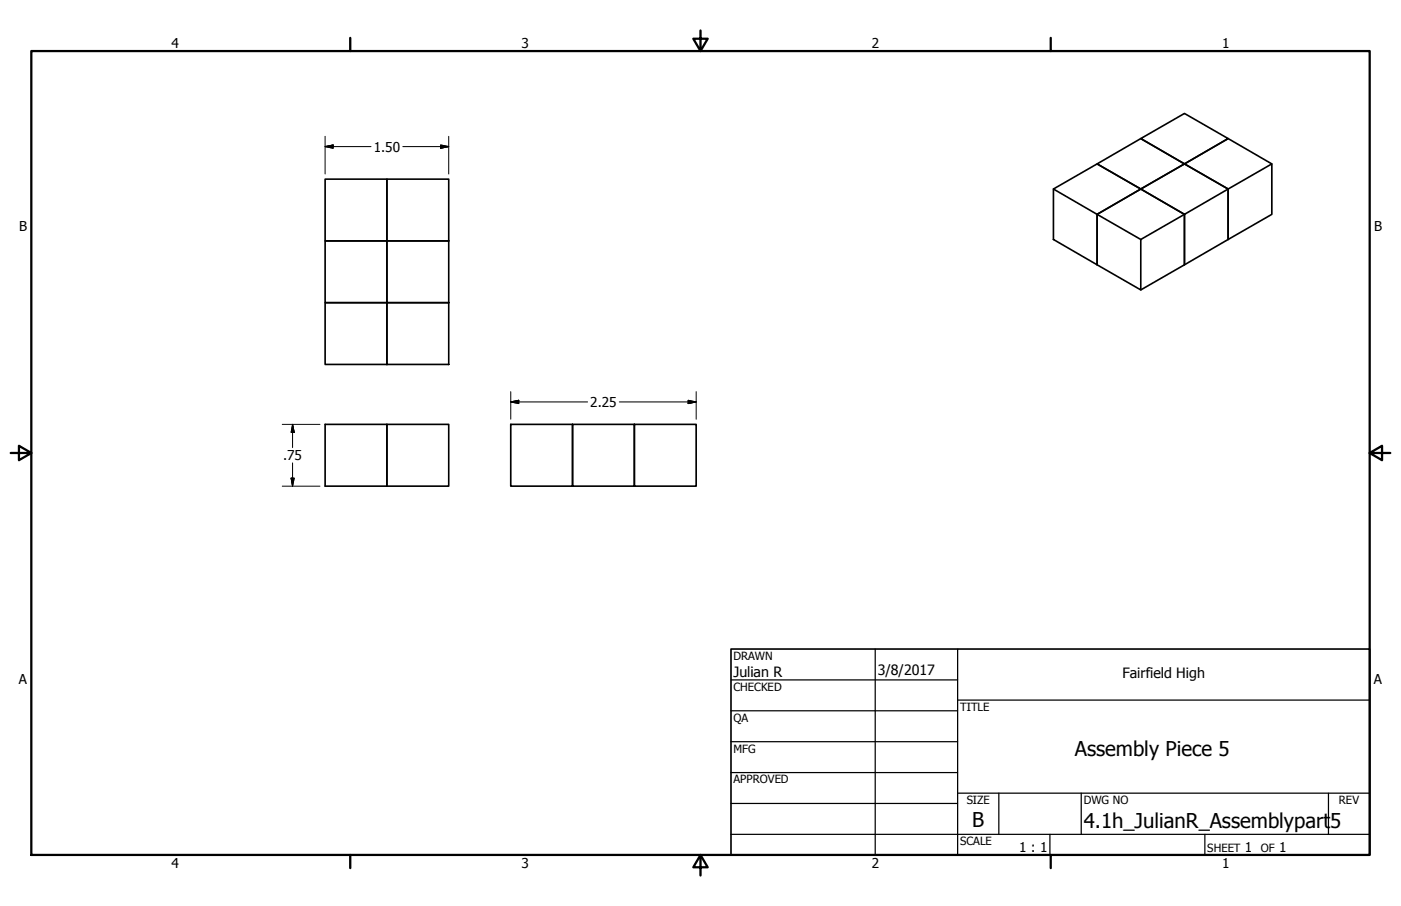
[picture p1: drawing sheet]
<svg xmlns="http://www.w3.org/2000/svg" width="432mm" height="279mm" viewBox="0 0 432 279" stroke-linecap="round" stroke-linejoin="round" font-family="sans-serif">
<!-- layer: Visible (ANSI) -->
<g fill="none" stroke="#000" stroke-width=".51">
<path d="M100.2 55.2h19.1v19.1h-19.1zM119.3 55.2h19v19.1h-19zM324.7 58.3l13.4-7.8 13.5 7.8-13.5 7.8v15.6l-13.4-7.8zM324.7 58.3l26.9 15.6M338.1 50.5l13.5-7.8 13.5 7.8-13.5 7.8zM351.6 58.3l13.5 7.8-13.5 7.8v15.5l-13.5-7.7v-15.6l13.5-7.8 13.5 7.8v15.6l-13.5 7.7M351.6 42.7l13.5-7.7 13.4 7.7-13.4 7.8zM365.1 50.5l13.4 7.8-13.4 7.8v15.6l13.4-7.8v-15.6l-13.4-7.8-13.5 7.8M365.1 50.5l13.4-7.8 13.5 7.8v15.6l-13.5 7.8v-15.6l13.5-7.8M100.2 74.3h19.1v19h-19.1zM119.3 74.3h19v19h-19zM100.2 93.3h19.1v19.1h-19.1z"/>
<path d="M119.3 93.3h19v19.1h-19zM100.2 130.9h19.1v19h-19.1zM119.3 130.9h19v19h-19zM157.4 130.9h19.1v19h-19.1zM176.5 130.9h19v19h-19zM195.5 130.9h19.1v19h-19.1z"/>
</g>
<!-- layer: Border (ANSI) -->
<path d="M9.7 15.7h412.4v248h-412.4zM107.9 11.7v4M215.9 9.4v6.3l-2.2-3.8h4.4l-2.2 3.8M323.8 11.7v4M3.3 139.7h6.4l-3.9-2.2v4.4l3.9-2.2M422.1 139.7l3.9 2.2v-4.4l-3.9 2.2h6.4M107.9 263.7v4M215.9 263.7l2.2 3.8h-4.4l2.2-3.8v6.3M323.8 263.7v4" fill="none" stroke="#000" stroke-width=".7"/>
<!-- layer: Title (ANSI) -->
<g fill="none" stroke="#000" stroke-width=".38">
<path d="M225.3 209.7h69.8M225.3 219.2h69.8M269.7 200.2v63.5M295.1 215.9h127M295.1 200.2v63.5M225.3 228.7h69.8M225.3 238.3h69.8M225.3 257.3h196.8M225.3 247.8h69.8M295.1 244.6h127M307.8 244.6v12.7M323.6 257.3v6.4"/>
<path d="M333.2 244.6v12.7M371.3 257.3v6.4M409.4 244.6v12.7"/>
</g>
<path d="M225.3 200.2h196.8v63.5h-196.8z" fill="none" stroke="#000" stroke-width=".51"/>
<!-- layer: Dimension (ANSI) -->
<g fill="none" stroke="#000" stroke-width=".31">
<path d="M100.2 45.2l2.5-.5v1zM100.2 45.2h14.2M100.2 42v11.7M124.1 45.2h14.2M135.8 44.7l2.5 .5-2.5 .5zM138.3 42v11.7M87 130.9h11.6M90.2 130.9l.5 2.4h-1zM90.2 130.9v7.1M157.4 124l2.5-.6v1.1zM157.4 124h23.7M157.4 120.8v8.5"/>
<path d="M190.9 124h23.7M212.1 123.4l2.5 .6-2.5 .5zM214.6 120.8v8.5M87 149.9h11.6M89.7 147.4h1l-.5 2.5zM90.2 142.7v7.2"/>
</g>
<path d="M100.2 45.2l2.5-.5zM100.2 45.2l2.5-.5v1zM135.8 45.7l2.5-.5zM135.8 44.7l2.5 .5-2.5 .5zM90.2 130.9l.5 2.4zM90.2 130.9l.5 2.4h-1zM157.4 124l2.5-.6zM157.4 124l2.5-.6v1.1zM212.1 124.5l2.5-.5zM212.1 123.4l2.5 .6-2.5 .5zM89.7 147.4l.5 2.5zM89.7 147.4h1l-.5 2.5z" fill="#000" stroke="#000" stroke-width=".31"/>
<g font-size="6.3">
<text x="331.3" y="233.1">Assembly Piece 5</text>
<text x="299.7" y="255.1">B</text>
<text x="334" y="255.3">4.1h_JulianR_Assemblypart</text>
<text x="410" y="255.3">5</text>
</g>
<g font-size="4.4">
<text x="226.1" y="208.9">Julian R</text>
<text x="270.5" y="208.2">3/8/2017</text>
<text x="345.9" y="209.2">Fairfield High</text>
</g>
<g font-size="4.2">
<text x="52.8" y="14.7">4</text>
<text x="160.8" y="14.7">3</text>
<text x="268.7" y="14.7">2</text>
<text x="376.7" y="14.7">1</text>
<text x="115.2" y="46.7">1.50</text>
<text x="5.9" y="71.4">B</text>
<text x="423.5" y="71.4">B</text>
<text x="181.9" y="125.5">2.25</text>
<text x="87.2" y="141.9">.75</text>
<text x="5.8" y="211.1">A</text>
<text x="423.4" y="211.1">A</text>
<text x="314.1" y="262.9">1 : 1</text>
<text x="383.7" y="262.8">1</text>
<text x="394.2" y="262.8">1</text>
<text x="52.8" y="267.7">4</text>
<text x="160.8" y="267.7">3</text>
<text x="268.7" y="267.7">2</text>
<text x="376.7" y="267.7">1</text>
</g>
<g font-size="3.5">
<text x="226.1" y="203.5">DRAWN</text>
<text x="226.1" y="213">CHECKED</text>
<text x="295.9" y="219.2">TITLE</text>
<text x="226.1" y="222.6">QA</text>
<text x="226.1" y="232.1">MFG</text>
<text x="226.1" y="241.6">APPROVED</text>
<text x="297.9" y="248">SIZE</text>
<text x="334" y="248">DWG NO</text>
<text x="412.7" y="247.9">REV</text>
<text x="295.9" y="260.7">SCALE</text>
<text x="372.1" y="262.8">SHEET</text>
<text x="388.6" y="262.8">OF</text>
</g>
</svg>
